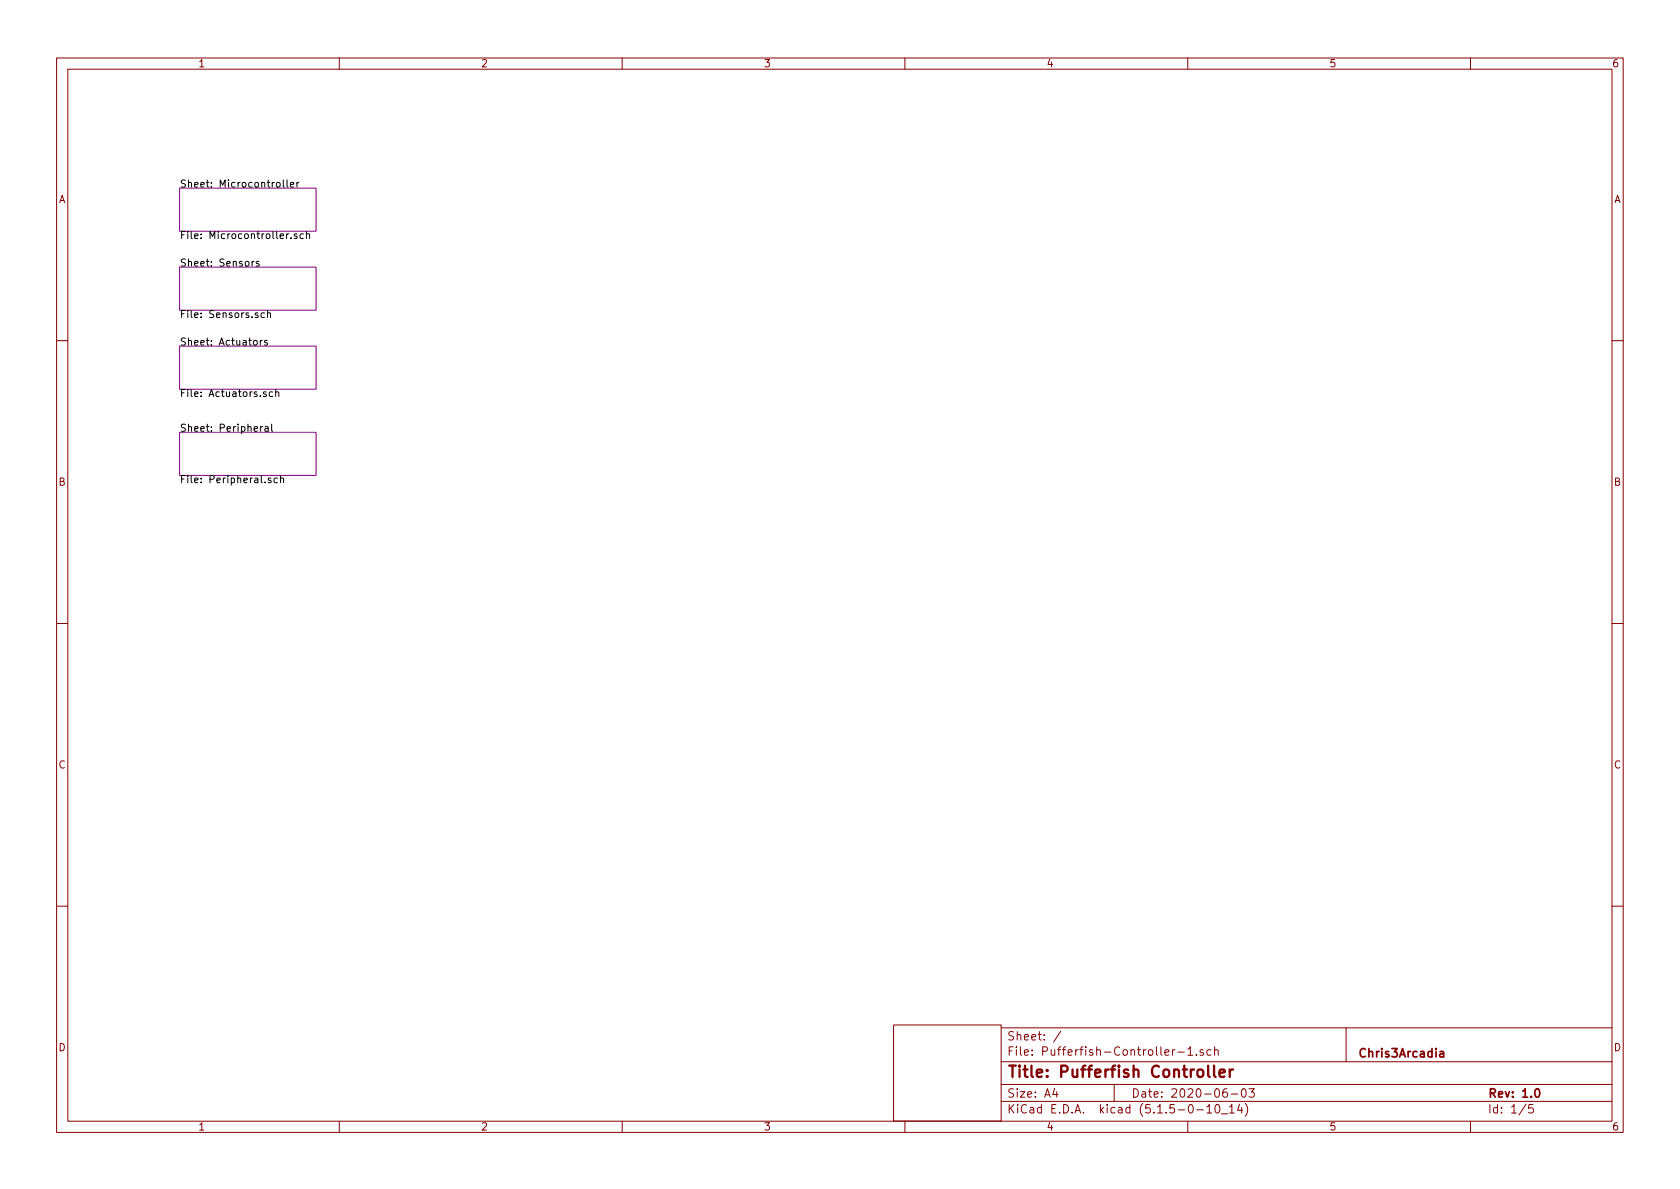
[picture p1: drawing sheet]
<svg xmlns="http://www.w3.org/2000/svg" width="297mm" height="210mm" viewBox="0 0 297 210" stroke-linecap="round" stroke-linejoin="round" font-family="sans-serif">
<g fill="none" stroke="#840000" stroke-width=".18">
<path d="M10 10.3h277v189.9h-277zM12 12.2h273v186.1h-273zM60 10.3v1.9M110 10.3v1.9M160 10.3v1.9M210 10.3v1.9M260 10.3v1.9M10 60.2h2M285 60.2h2M10 110.3h2M285 110.3h2M10 160.2h2"/>
<path d="M285 160.2h2M60 198.3v1.9M110 198.3v1.9M158 181.2h19v17h-19zM160 198.3v1.9M177 194.8h108M177 191.8h108M177 187.8h108M177 181.8h108M186.5 192.5l-.4 1h1M186.8 193v1M187.6 182.3l-1.3 2"/>
<path d="M197 191.8v3M207.7 185.6l-.4 .3M208.3 186h1.1M210 198.3v1.9M210 185.5l.5-.4v1.5M210 186.6h.9M211.5 186.5v.1M211.6 196.3h1.2M212.8 185.7a.37 .37 0 0 0-.6 .1v.2l.6 .2v.1l-.2 .3-.4-.1M213.4 195.8l.4-.5v1.5M213.4 196.8h.8M214.1 185.7l-.4-.1-.3 .3 .1 .6 .2 .1 .4-.1"/>
<path d="M214.8 185.7a.37 .37 0 0 1 .6 .1v.8M214.8 185.1v1.5M215 195.4l.3-.1a.94 .94 0 0 1 0 1.5 .8 .8 0 0 1-.6-.6 .8 .8 0 0 1 .3-.8zM216 197h1.1M216.9 192.5a.62 .62 0 0 0-.7 .7l.1 .7 .2 .1 .5-.1v-.5l-.1-.2-.4-.1-.3 .3M217.4 195.8l.4-.5v1.5M217.4 196.8h.8M217.7 193.5h1.1M219.2 195.2l-.4 1.1h.9M219.5 195.8v1M219.6 192.7l.4-.2a.94 .94 0 0 1 0 1.5 .82 .82 0 0 1-.4-1.3zM220.2 195.1a1.71 1.71 0 0 1 0 2.3"/>
<path d="M220.8 192.5h1l-.5 .6 .4 .1v.7l-.2 .1-.7-.1M238 181.8v6M260 198.3v1.9M269.8 195.2l-1.2 2M271 195.3h-.7v.7l.2-.1 .5 .1 .1 .2-.1 .5-.2 .1-.5-.1"/>
</g>
<path d="M254.6 186h.6v.9M255.2 186.3l-.5 .1a.29 .29 0 0 0-.2 .2 .29 .29 0 0 0 .2 .3l.5-.1M271.5 192.7l.2-.2a.81 .81 0 0 1 .6 .6 .81 .81 0 0 1-.3 .8l-.1 .1a.79 .79 0 0 1-.4-1.3z" fill="none" stroke="#840000" stroke-width=".3"/>
<path d="M213.6 188.4v1.8l.3 .2M214.7 188.4v1.8l.2 .2M215.6 189.8l1-.2-.1-.4-.6-.1-.3 .3 .1 .9 .2 .1 .6-.1M217.4 189.1v1.3M218 189.1a.49 .49 0 0 0-.6 .4" fill="none" stroke="#840000" stroke-width=".41"/>
<path d="M31.7 33.3h24.2v7.6h-24.2zM31.7 47.2h24.2v7.7h-24.2zM31.7 61.2h24.2v7.6h-24.2zM31.7 76.4h24.2v7.7h-24.2z" fill="none" stroke="#840084" stroke-width=".18"/>
<g fill="none" stroke="#000" stroke-width=".18">
<path d="M50.1 31.8v1.1l.2 .2M50.7 31.8v1.1l.2 .2M51.4 32.7l.5-.1v-.3h-.4l-.1 .1v.6h.5M52.5 32.3v.8M52.9 32.3l-.4 .2M44.6 46.2v.9M44.9 46.2l-.3 .3M45.8 46.3l-.3-.1-.2 .2 .1 .2 .4 .1v.3h-.5M46.8 55.4l-.4-.1-.2 .2 .1 .6h.5M47.3 55.4l.2-.1 .3 .1v.8M47.3 54.9v1.3M51.1 41.3l-.4 .3"/>
<path d="M51.5 42.1v.1M52.5 41.4l-.3-.1-.2 .2 .1 .2 .4 .1v.3h-.5M53.6 41.4l-.3-.1-.3 .3 .2 .5h.4M54.2 41.5l.2-.2 .3 .1v.8M54.2 40.9v1.3M44.9 60.2h.3l.3 .2-.1 .6h-.3l-.3-.2zM46 60.2v.8M46.1 75.4v.9M46.4 60.2l-.4 .2M46.5 75.4l-.4 .3M46.9 75.5h.4l.1 .8M47.1 69.3h-.3l-.2 .2v.1l.5 .2v.3h-.5"/>
<path d="M47.2 60.2h-.3l-.1 .2v.1l.4 .2v.3h-.4M47.4 75.7l-.4 .1-.2 .2 .1 .2h.5M48 75v1.1l.2 .2M48.2 69.3h-.4l-.2 .2 .1 .6h.5M48.7 69.4l.2-.1h.3l.1 .8M48.7 68.9v1.2M47.9 84.6l-.3-.1-.2 .2 .1 .2 .4 .1v.3h-.5M49 84.6l-.3-.1-.3 .3 .2 .5h.4M49.6 84.7l.2-.2 .3 .1v.8M49.6 84.1v1.3"/>
</g>
<text font-size="2.8" fill="#840000" x="178" y="190.5">Title: Pufferfish Controller</text>
<g font-size="2.1" fill="#840000">
<text x="178" y="184">Sheet: /</text>
<text x="178" y="186.7">File: Pufferfish-Controller-1.sch</text>
<text x="240" y="187">Chris3Arcadia</text>
<text x="178" y="196.9">KiCad E.D.A. kicad (5.1.5-0-10_14)</text>
<text x="178" y="194.1">Size: A4</text>
<text x="200" y="194.1">Date: 2020-06-03</text>
<text x="263" y="194.1">Rev: 1.0</text>
<text x="263" y="196.9">Id: 1/5</text>
</g>
<g font-size="1.8" fill="#840000">
<text x="35" y="11.9">1</text>
<text x="85" y="11.9">2</text>
<text x="135" y="11.9">3</text>
<text x="185" y="11.9">4</text>
<text x="235" y="11.9">5</text>
<text x="285" y="11.9">6</text>
<text x="10.4" y="35.9">A</text>
<text x="285.4" y="35.9">A</text>
<text x="10.4" y="85.9">B</text>
<text x="285.4" y="85.9">B</text>
<text x="10.4" y="135.9">C</text>
<text x="285.4" y="135.9">C</text>
<text x="10.4" y="185.9">D</text>
<text x="285.4" y="185.9">D</text>
<text x="35" y="199.9">1</text>
<text x="85" y="199.9">2</text>
<text x="135" y="199.9">3</text>
<text x="185" y="199.9">4</text>
<text x="235" y="199.9">5</text>
<text x="285" y="199.9">6</text>
</g>
<g font-size="1.8">
<text x="31.7" y="33.2">Sheet: Microcontroller</text>
<text x="31.7" y="42.3">File: Microcontroller.sch</text>
<text x="31.7" y="47.1">Sheet: Sensors</text>
<text x="31.7" y="56.2">File: Sensors.sch</text>
<text x="31.7" y="61.1">Sheet: Actuators</text>
<text x="31.7" y="70.2">File: Actuators.sch</text>
<text x="31.7" y="76.3">Sheet: Peripheral</text>
<text x="31.7" y="85.4">File: Peripheral.sch</text>
</g>
</svg>
